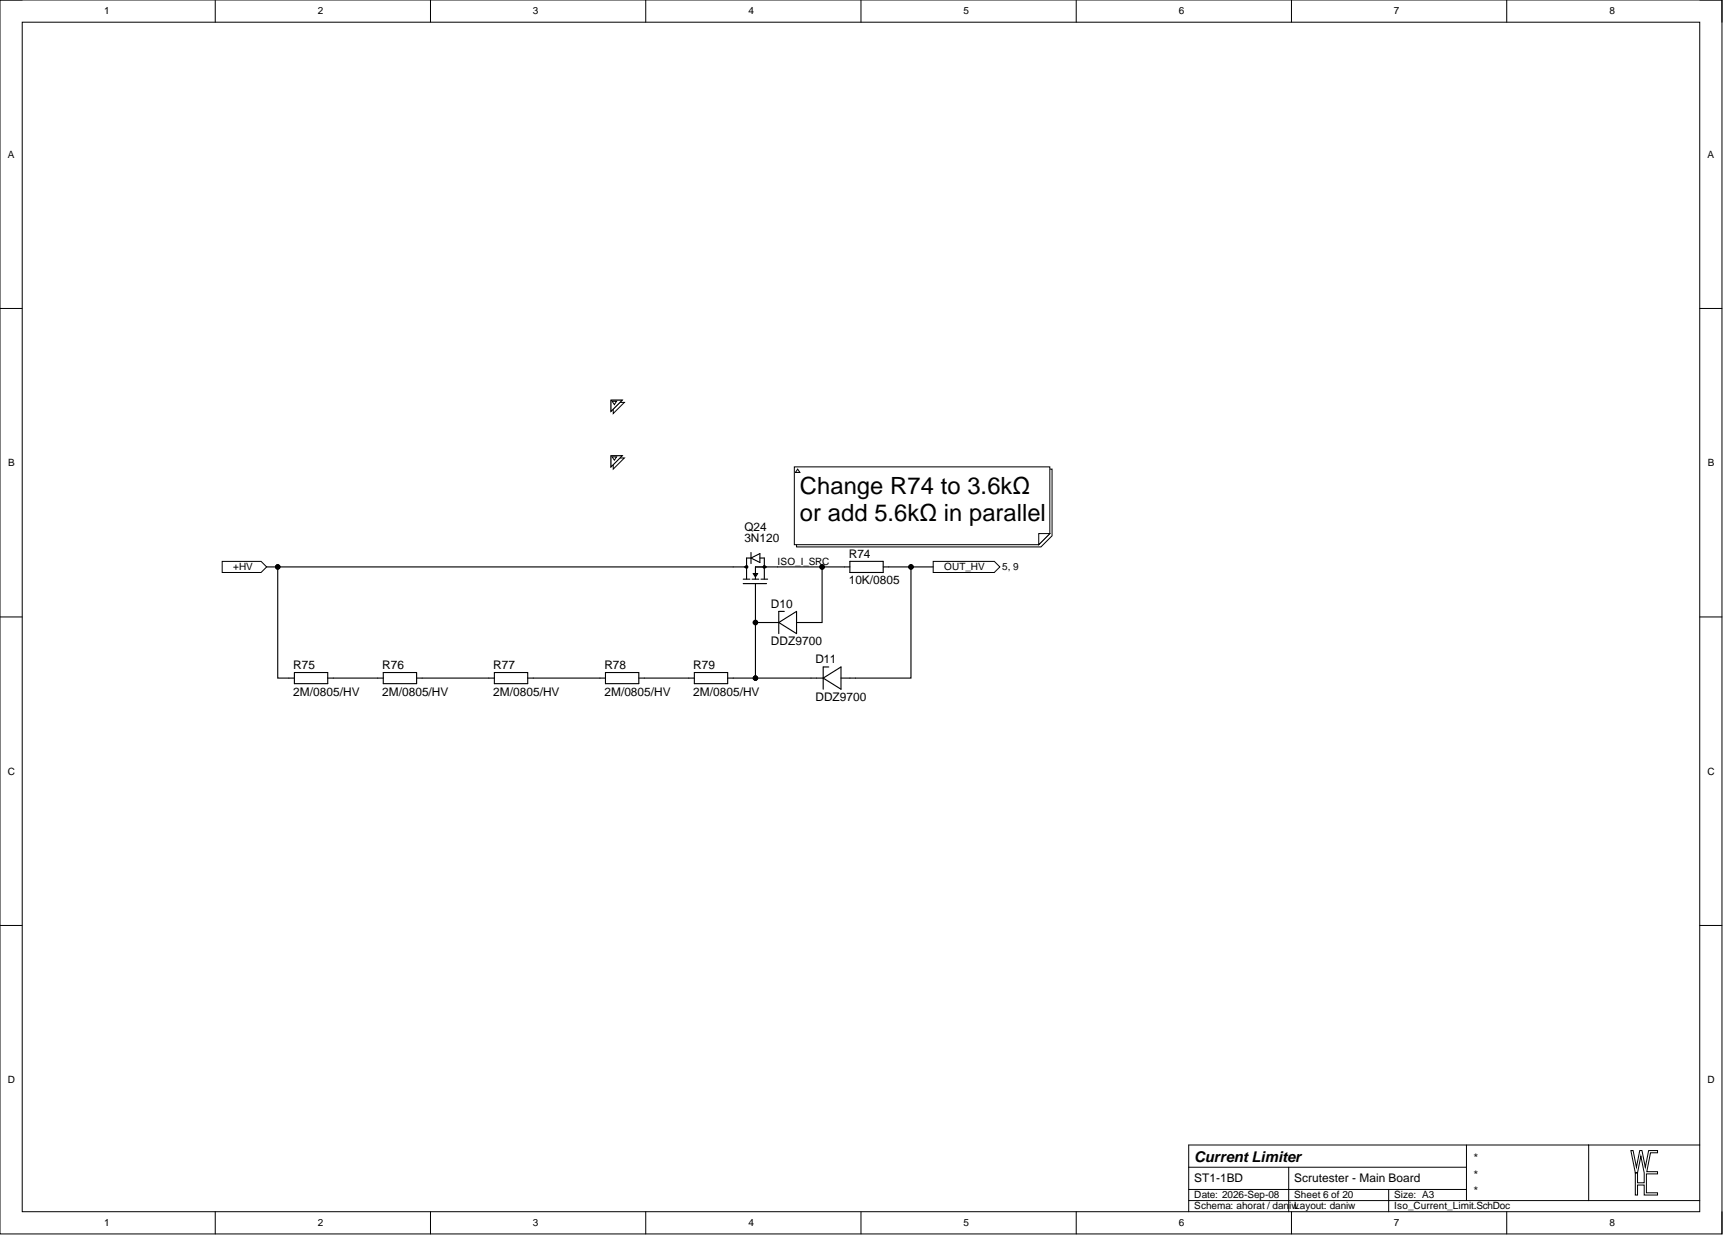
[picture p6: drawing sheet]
<svg xmlns="http://www.w3.org/2000/svg" width="393mm" height="282mm" viewBox="0 0 393 282" stroke-linecap="round" stroke-linejoin="round" font-family="sans-serif">
<g fill="none" stroke="#000" stroke-width=".23">
<path d="M0 0h392.9v281.4h-392.9zM0 0h5.1M49.1 0v5.1M98.2 0v5.1M147.3 0v5.1M196.4 0v5.1M245.6 0v5.1M294.7 0v5.1M343.8 0v5.1M387.8 0h5.1v5.1M5.1 5.1h382.7v271.2h-382.7zM0 70.3h5.1"/>
<path d="M387.8 70.3h5.1M0 140.7h5.1M387.8 140.7h5.1M0 211h5.1M387.8 211h5.1M49.1 276.3v5.1M98.2 276.3v5.1M147.3 276.3v5.1M196.4 276.3v5.1M245.6 276.3v5.1M271.2 266.2h63.4M271.2 273.8h116.6"/>
<path d="M271.2 271.3h63.4M294 266.2v10.1M294.7 276.3v5.1M316.8 271.3v5M334.6 261.1v12.7M343.8 276.3v5.1M362.5 261.1v12.7M387.8 261.1h-116.6v15.2M392.9 276.3v5.1"/>
</g>
<path d="M372.1 262.4h.5l.8 3.8 .7-3.8h.5l.8 3.8 .8-3.8h2v.5h-1.6l-.9 4.3h2.5v.5h-2.6v4.3h2.6v.5h-3.1v-2.3h-1.5v2.3h-.5v-5h.5v2.2h1.5v-2.2l-.7-3.8-.8 3.8h-.5z" fill-rule="evenodd" fill="#fff"/>
<path d="M372.1 262.4h.5l.8 3.8 .7-3.8h.5l.8 3.8 .8-3.8h2v.5h-1.6l-.9 4.3h2.5v.5h-2.6v4.3h2.6v.5h-3.1v-2.3h-1.5v2.3h-.5v-5h.5v2.2h1.5v-2.2l-.7-3.8-.8 3.8h-.5z" fill="none" stroke="#000" stroke-width=".23"/>
<path d="M50.7 128h8.9l1.2 1.3-1.2 1.3h-8.9z" fill-rule="evenodd" fill="#fff"/>
<path d="M50.7 128h8.9l1.2 1.3-1.2 1.3h-8.9z" fill="none" stroke="#000" stroke-width=".23"/>
<path d="M212.9 128h14l1.2 1.3-1.2 1.3h-14z" fill-rule="evenodd" fill="#fff"/>
<g fill="none" stroke="#000" stroke-width=".23">
<path d="M212.9 128h14l1.2 1.3-1.2 1.3h-14z"/>
<circle cx="63.4" cy="129.3" r=".51"/>
<circle cx="187.6" cy="129.3" r=".51"/>
<circle cx="207.8" cy="129.3" r=".51"/>
<circle cx="172.4" cy="154.6" r=".51"/>
<circle cx="172.4" cy="142" r=".51"/>
</g>
<g fill="none" stroke="#000" stroke-width=".25">
<path d="M60.8 129.3h109.5M63.4 129.3v25.3h3.8M169.6 133.1h5.3M169.6 132.1h1.5M171.3 127.3h-1v4.8M171.3 127.3l2.1-1.1v2.1zM171.3 126v2.5M171.6 132.1h1.5M171.9 130.8h1l-.5 .8zM172.1 130.8l.3 .5 .2-.5M172.4 133.1v21.5h-6.4M173.4 127.3h1v4.8"/>
<path d="M173.6 132.1h1.5M179 139.4h-1.3v5.1M187.6 129.3v12.7h-5.9M193.9 129.3h-21.5v2.8M193.9 128h7.6v2.6h-7.6zM201.5 129.3h11.4M207.8 129.3v25.3h-15.9M67.2 153.4h7.6v2.5h-7.6zM74.8 154.6h12.6M87.4 153.4h7.7v2.5h-7.7zM95.1 154.6h17.7M112.8 153.4h7.6v2.5h-7.6z"/>
<path d="M120.4 154.6h17.7M138.1 153.4h7.6v2.5h-7.6zM145.7 154.6h12.7M158.4 153.4h7.6v2.5h-7.6zM172.4 154.6h15.4M172.4 142h5.3M177.7 142l4-2.6v5.1zM187.8 154.6l4.1-2.5v5.1zM189.1 152.1h-1.3v5.1"/>
<circle cx="170.3" cy="129.3" r=".25"/>
<circle cx="174.4" cy="129.3" r=".25"/>
</g>
<g fill="#000">
<circle cx="63.4" cy="129.3" r=".51"/>
<circle cx="187.6" cy="129.3" r=".51"/>
<circle cx="207.8" cy="129.3" r=".51"/>
<circle cx="172.4" cy="142" r=".51"/>
<circle cx="172.4" cy="154.6" r=".51"/>
</g>
<path d="M139.9 91.8h2.6l-2.6 2.5z" fill-rule="evenodd" fill="#fff"/>
<path d="M139.9 91.8h2.6l-2.6 2.5z" fill="none" stroke="#000" stroke-width=".23"/>
<path d="M139.4 91.3h2.5l-2.5 2.5z" fill-rule="evenodd" fill="#fff"/>
<path d="M139.4 91.3h2.5l-2.5 2.5z" fill="none" stroke="#000" stroke-width=".23"/>
<path d="M139.4 91.3h2.5l-2.5 2.5z" fill="#fff"/>
<path d="M139.4 91.3h2.5l-2.5 2.5z" fill="none" stroke="#000" stroke-width=".23"/>
<path d="M139.7 91.5h1l-.5 .8z" fill="#fff"/>
<path d="M139.7 91.5h1l-.5 .8z" fill="none" stroke="#000" stroke-width=".23"/>
<path d="M139.9 104.4h2.6l-2.6 2.6z" fill-rule="evenodd" fill="#fff"/>
<path d="M139.9 104.4h2.6l-2.6 2.6z" fill="none" stroke="#000" stroke-width=".23"/>
<path d="M139.4 103.9h2.5l-2.5 2.6z" fill-rule="evenodd" fill="#fff"/>
<path d="M139.4 103.9h2.5l-2.5 2.6z" fill="none" stroke="#000" stroke-width=".23"/>
<path d="M139.4 103.9h2.5l-2.5 2.6z" fill="#fff"/>
<path d="M139.4 103.9h2.5l-2.5 2.6z" fill="none" stroke="#000" stroke-width=".23"/>
<path d="M139.7 104.2h1l-.5 .8z" fill="#fff"/>
<path d="M139.7 104.2h1l-.5 .8z" fill="none" stroke="#000" stroke-width=".23"/>
<path d="M181.7 107h58.3v15.2l-2.5 2.5h-55.8z" fill-rule="evenodd" fill="#fff"/>
<path d="M181.7 107h58.3v15.2l-2.5 2.5h-55.8z" fill="none" stroke="#000" stroke-width=".23"/>
<path d="M181.2 106.5h58.3v15.2l-2.5 2.5h-55.8z" fill-rule="evenodd" fill="#fff"/>
<path d="M181.2 106.5h58.3v15.2l-2.5 2.5h-55.8z" fill="none" stroke="#000" stroke-width=".23"/>
<path d="M237 121.7h2.5l-2.5 2.5z" fill="#fff"/>
<path d="M237 121.7h2.5l-2.5 2.5z" fill="none" stroke="#000" stroke-width=".23"/>
<path d="M182 107l.5 .7h-1z" fill="#fff"/>
<path d="M182 107l.5 .7h-1z" fill="none" stroke="#000" stroke-width=".23"/>
<g font-size="5.4">
<text x="182.5" y="112.6">Change R74 to 3.6kΩ</text>
<text x="182.5" y="118.7">or add 5.6kΩ in parallel</text>
</g>
<text font-size="3.4" x="272.5" y="264.9">Current Limiter</text>
<g font-size="2.7">
<text x="169.8" y="121.1">Q24</text>
<text x="169.8" y="123.6">3N120</text>
<text x="193.7" y="127.2">R74</text>
<text x="193.7" y="133.3">10K/0805</text>
<text x="175.9" y="138.6">D10</text>
<text x="175.9" y="147.2">DDZ9700</text>
<text x="66.9" y="152.5">R75</text>
<text x="87.2" y="152.5">R76</text>
<text x="112.5" y="152.5">R77</text>
<text x="137.9" y="152.5">R78</text>
<text x="158.2" y="152.5">R79</text>
<text x="186" y="151.3">D11</text>
<text x="66.9" y="158.6">2M/0805/HV</text>
<text x="87.2" y="158.6">2M/0805/HV</text>
<text x="112.5" y="158.6">2M/0805/HV</text>
<text x="137.9" y="158.6">2M/0805/HV</text>
<text x="158.2" y="158.6">2M/0805/HV</text>
<text x="186" y="159.9">DDZ9700</text>
<text x="272.5" y="269.7">ST1-1BD</text>
<text x="295.3" y="269.7">Scrutester - Main Board</text>
<text x="335.9" y="265">*</text>
<text x="335.9" y="268.8">*</text>
<text x="335.9" y="272.6">*</text>
</g>
<g font-size="2.3">
<text x="23.7" y="3.3">1</text>
<text x="72.5" y="3.3">2</text>
<text x="121.6" y="3.3">3</text>
<text x="170.8" y="3.3">4</text>
<text x="219.8" y="3.3">5</text>
<text x="268.9" y="3.3">6</text>
<text x="318" y="3.3">7</text>
<text x="367.2" y="3.3">8</text>
<text x="1.8" y="36">A</text>
<text x="389.6" y="36">A</text>
<text x="1.9" y="106.3">B</text>
<text x="389.7" y="106.3">B</text>
<text x="53.2" y="130">+HV</text>
<text x="177.4" y="128.8">ISO_I_SRC</text>
<text x="215.5" y="130">OUT_HV</text>
<text x="228.6" y="130">5, 9</text>
<text x="1.8" y="176.7">C</text>
<text x="389.6" y="176.7">C</text>
<text x="1.8" y="247">D</text>
<text x="389.6" y="247">D</text>
<text x="272.5" y="273.3">Date: 2026-Sep-08</text>
<text x="272.5" y="275.8">Schema: ahorat / daniwLayout: daniw</text>
<text x="295.3" y="273.3">Sheet 6 of 20</text>
<text x="318.1" y="275.8">Iso_Current_Limit.SchDoc</text>
<text x="318.1" y="273.3">Size: A3</text>
<text x="23.7" y="279.6">1</text>
<text x="72.5" y="279.6">2</text>
<text x="121.6" y="279.6">3</text>
<text x="170.8" y="279.6">4</text>
<text x="219.8" y="279.6">5</text>
<text x="268.9" y="279.6">6</text>
<text x="318" y="279.6">7</text>
<text x="367.2" y="279.6">8</text>
</g>
</svg>
